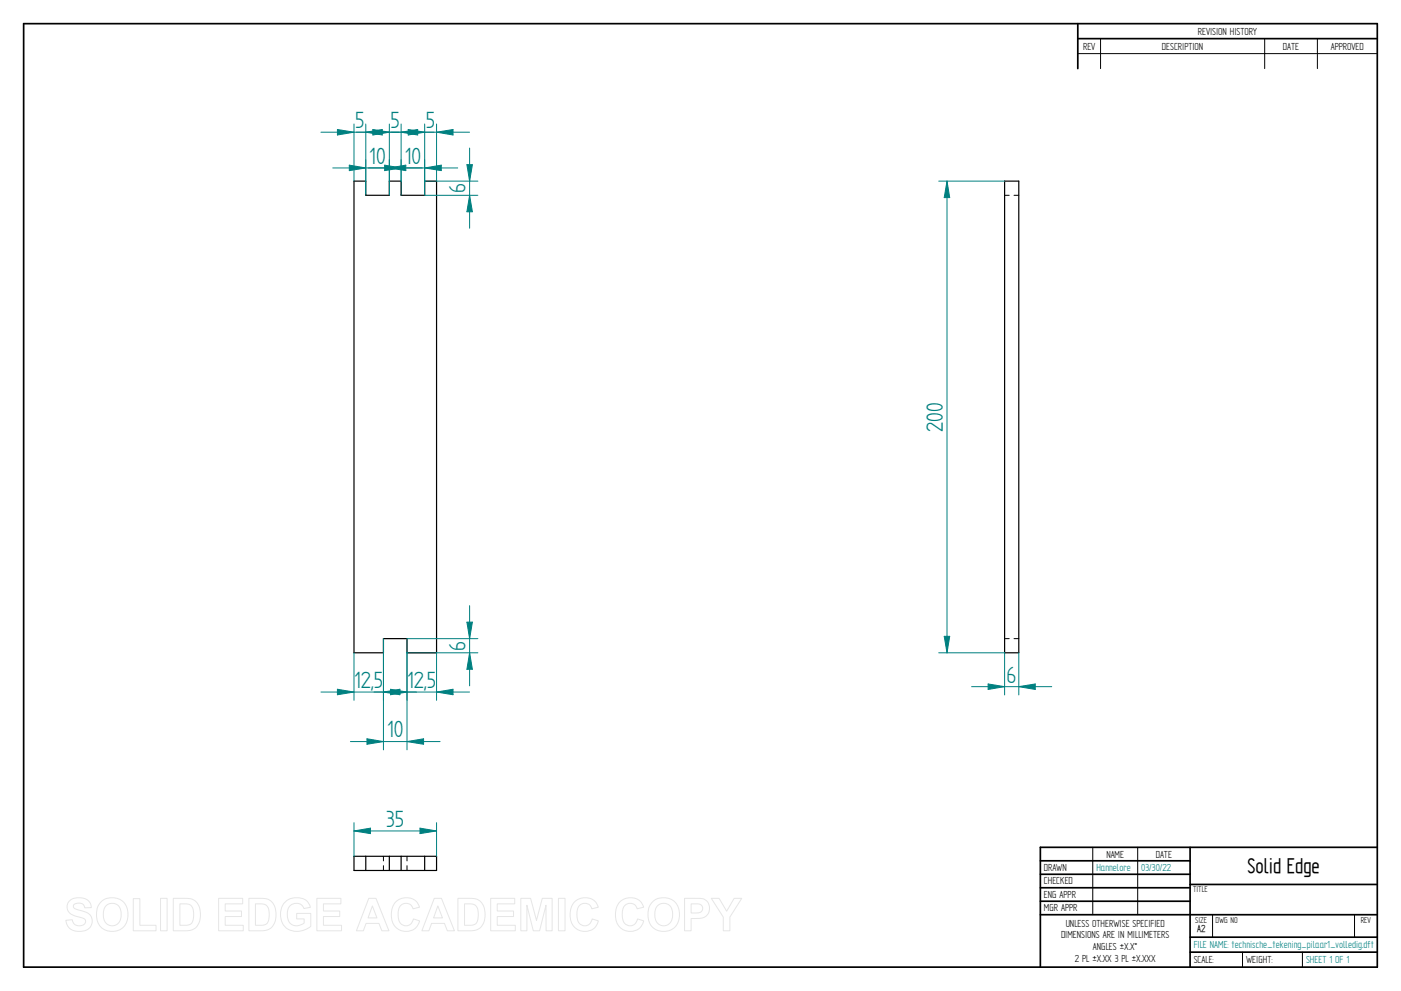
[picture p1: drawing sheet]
<svg xmlns="http://www.w3.org/2000/svg" width="594mm" height="420mm" viewBox="0 0 594 420" stroke-linecap="round" stroke-linejoin="round" font-family="sans-serif">
<g fill="none" stroke="#000" stroke-width=".72">
<path d="M10 10h574v400h-574zM457 10v19.1M457 16.4h127M504.6 359.2v50.8M584 359.2h-142.9v50.8M441.1 365h63.5M441.1 370.7h63.5M441.1 376.4h63.5M504.6 375h79.4M441.1 382.1h63.5M441.1 387.8h142.9M504.6 397.3h79.4"/>
<path d="M504.6 403.7h79.4"/>
</g>
<g fill="none" stroke="#000" stroke-width=".42">
<path d="M466.7 16.4v12.7M536.3 16.4v12.7M558.6 16.4v12.7M457 22.7h127M426 82.8h1.9M430 82.8h2M426 270.8h1.9M430 270.8h2M463.4 359.2v28.6M482.4 359.2v28.6M162.6 363.1v1.9M162.6 367v2.1"/>
<path d="M172.6 363.1v1.9M172.6 367v2.1M514.2 387.9v9.4M574.4 387.9v9.4M526.9 403.7v6.3M552.3 403.7v6.3"/>
</g>
<path d="M150.1 76.8h5v6h10v-6h5v6h10v-6h5v200h-12.5v-6h-10v6h-12.5zM426 76.8h6v200h-6zM150.1 363.1h35v6h-35zM155.1 363.1v6M165.1 363.1v6M170.1 363.1v6M180.1 363.1v6" fill="none" stroke="#000" stroke-width=".51"/>
<path d="M398.1 76.8h27.9M401.6 76.8l1.1 7h-2.3zM398.1 276.8h27.9" fill="none" stroke="#008080" stroke-width=".42"/>
<path d="M401.6 76.8l1.1 7h-2.3z" fill="#008080"/>
<path d="M400.4 269.8h2.3l-1.1 7z" fill="none" stroke="#008080" stroke-width=".42"/>
<path d="M400.4 269.8h2.3l-1.1 7z" fill="#008080"/>
<path d="M401.6 76.8v200M426 276.8v17.8M432 276.8v17.8M419 290l7 1.1-7 1.2z" fill="none" stroke="#008080" stroke-width=".42"/>
<path d="M419 290l7 1.1-7 1.2z" fill="#008080"/>
<path d="M432 291.1l7-1.1v2.3z" fill="none" stroke="#008080" stroke-width=".42"/>
<path d="M432 291.1l7-1.1v2.3z" fill="#008080"/>
<path d="M412 291.1h34M150.1 352.3l7-1.2v2.3zM150.1 348.8v14.3M185.1 348.8v14.3" fill="none" stroke="#008080" stroke-width=".42"/>
<path d="M150.1 352.3l7-1.2v2.3z" fill="#008080"/>
<path d="M178.1 351.1l7 1.2-7 1.1z" fill="none" stroke="#008080" stroke-width=".42"/>
<path d="M178.1 351.1l7 1.2-7 1.1z" fill="#008080"/>
<path d="M150.1 276.8v20.1M162.6 276.8v20.1M143.1 292.2l7 1.2-7 1.2zM150.1 352.3h35" fill="none" stroke="#008080" stroke-width=".42"/>
<path d="M143.1 292.2l7 1.2-7 1.2z" fill="#008080"/>
<path d="M162.6 293.4l7-1.2v2.4z" fill="none" stroke="#008080" stroke-width=".42"/>
<path d="M162.6 293.4l7-1.2v2.4z" fill="#008080"/>
<path d="M162.6 270.8v47.1M172.6 270.8v47.1M136.1 293.4h40.5M172.6 314.4l7-1.2v2.4z" fill="none" stroke="#008080" stroke-width=".42"/>
<path d="M172.6 314.4l7-1.2v2.4z" fill="#008080"/>
<path d="M155.6 313.2l7 1.2-7 1.2z" fill="none" stroke="#008080" stroke-width=".42"/>
<path d="M155.6 313.2l7 1.2-7 1.2z" fill="#008080"/>
<path d="M172.6 276.8v20.1M185.1 276.8v20.1M165.6 292.2l7 1.2-7 1.2zM148.6 314.4h38" fill="none" stroke="#008080" stroke-width=".42"/>
<path d="M165.6 292.2l7 1.2-7 1.2z" fill="#008080"/>
<path d="M185.1 293.4l7-1.2v2.4z" fill="none" stroke="#008080" stroke-width=".42"/>
<path d="M185.1 293.4l7-1.2v2.4z" fill="#008080"/>
<path d="M172.6 276.8h30M172.6 270.8h30M199.1 276.8l1.2 7h-2.3zM158.6 293.4h40.5" fill="none" stroke="#008080" stroke-width=".42"/>
<path d="M199.1 276.8l1.2 7h-2.3z" fill="#008080"/>
<path d="M198 263.8h2.3l-1.2 7z" fill="none" stroke="#008080" stroke-width=".42"/>
<path d="M198 263.8h2.3l-1.2 7z" fill="#008080"/>
<path d="M150.1 52.6v24.2M155.1 56l7-1.1v2.3zM155.1 52.6v24.2M199.1 256.8v34" fill="none" stroke="#008080" stroke-width=".42"/>
<path d="M155.1 56l7-1.1v2.3z" fill="#008080"/>
<path d="M143.1 54.9l7 1.1-7 1.2z" fill="none" stroke="#008080" stroke-width=".42"/>
<path d="M143.1 54.9l7 1.1-7 1.2z" fill="#008080"/>
<path d="M136.1 56h33M165.1 52.6v24.2M170.1 56l7-1.1v2.3zM170.1 52.6v24.2" fill="none" stroke="#008080" stroke-width=".42"/>
<path d="M170.1 56l7-1.1v2.3z" fill="#008080"/>
<path d="M158.1 54.9l7 1.1-7 1.2z" fill="none" stroke="#008080" stroke-width=".42"/>
<path d="M158.1 54.9l7 1.1-7 1.2z" fill="#008080"/>
<path d="M151.1 56h33M180.1 52.6v24.2M185.1 52.6v24.2M185.1 56l7-1.1v2.3z" fill="none" stroke="#008080" stroke-width=".42"/>
<path d="M185.1 56l7-1.1v2.3z" fill="#008080"/>
<path d="M173.1 54.9l7 1.1-7 1.2z" fill="none" stroke="#008080" stroke-width=".42"/>
<path d="M173.1 54.9l7 1.1-7 1.2z" fill="#008080"/>
<path d="M166.1 56h33M163.1 70l7 1.2-7 1.1zM170.1 67.7v15.1M180.1 67.7v15.1" fill="none" stroke="#008080" stroke-width=".42"/>
<path d="M163.1 70l7 1.2-7 1.1z" fill="#008080"/>
<path d="M180.1 71.2l7-1.2v2.3z" fill="none" stroke="#008080" stroke-width=".42"/>
<path d="M180.1 71.2l7-1.2v2.3z" fill="#008080"/>
<path d="M148.1 70l7 1.2-7 1.1zM155.1 67.7v15.1M156.1 71.2h38M165.1 67.7v15.1" fill="none" stroke="#008080" stroke-width=".42"/>
<path d="M148.1 70l7 1.2-7 1.1z" fill="#008080"/>
<path d="M165.1 71.2l7-1.2v2.3z" fill="none" stroke="#008080" stroke-width=".42"/>
<path d="M165.1 71.2l7-1.2v2.3z" fill="#008080"/>
<path d="M141.1 71.2h38M180.1 76.8h22.5M180.1 82.8h22.5M199.1 82.8l1.2 7h-2.3z" fill="none" stroke="#008080" stroke-width=".42"/>
<path d="M199.1 82.8l1.2 7h-2.3z" fill="#008080"/>
<path d="M198 69.8h2.3l-1.2 7z" fill="none" stroke="#008080" stroke-width=".42"/>
<path d="M198 69.8h2.3l-1.2 7z" fill="#008080"/>
<path d="M199.1 62.8v34" fill="none" stroke="#008080" stroke-width=".42"/>
<g fill="none" stroke="#e6e6e6" stroke-width=".42">
<path d="M29.6 381.8a6.5 6.5 0 0 1 8.5 .8l.6 2.2-2.8 .1a2.7 2.7 0 0 0-2.1-2 2.7 2.7 0 0 0-2.7 1.1 1.87 1.87 0 0 0 2.2 1.8l1.4 .4a4.4 4.4 0 0 1 4 6.2 6.4 6.4 0 0 1-9.1 1.3l-1.2-1.8-.5-1.7 2.7-.3a2.94 2.94 0 0 0 2.6 2.6 2.94 2.94 0 0 0 3.1-1.9 2.67 2.67 0 0 0-2.9-1.8 4.9 4.9 0 0 1-5-4.3l.4-1.6zM43.1 382.1a6.9 6.9 0 0 1 8.2-.5 6.9 6.9 0 0 1 2.8 7.7 6.7 6.7 0 0 1-8 5.5 6.7 6.7 0 0 1-5.1-8.3 6.4 6.4 0 0 1 2.1-4.4zM44.8 384.2a3.9 3.9 0 0 1 4.6-.8 3.9 3.9 0 0 1 2 4.3 3.8 3.8 0 0 1-1.9 4.3 3.8 3.8 0 0 1-4.6-.7 6.6 6.6 0 0 1-.1-7.1zM56.5 381h2.8v11.3h6.9v2.3h-9.7zM68.1 380.9h2.8v13.7h-2.8zM73.5 380.9h5a5.9 5.9 0 0 1 6.5 7 5.9 5.9 0 0 1-6.3 6.7h-5.2zM76.3 383.2h1.8a3.4 3.4 0 0 1 4 3.9v1.2a3.2 3.2 0 0 1-3.8 4h-2zM92.7 380.9h10.2v2.3h-7.4v3h6.9v2.4h-6.9v3.7h7.7v2.3h-10.5zM105.5 380.9h5.1a5.9 5.9 0 0 1 6.4 7 5.9 5.9 0 0 1-6.3 6.7h-5.2zM108.3 383.2h1.9a3.4 3.4 0 0 1 4 3.9v1.2a3.2 3.2 0 0 1-3.8 4h-2.1zM120.9 382.4a7.3 7.3 0 0 1 9.7 .1l1 2.2-2.7 .5a3.7 3.7 0 0 0-4.6-2 3.7 3.7 0 0 0-2.5 4.4 4.2 4.2 0 0 0 2.2 4.5 4.2 4.2 0 0 0 5-.8v-1.7h-3.2v-2.3h6v5.4a8.1 8.1 0 0 1-11.8-.8 8.3 8.3 0 0 1 .9-9.5zM134.4 380.9h10.2v2.3h-7.4v3h6.9v2.4h-6.9v3.7h7.6v2.3h-10.4z"/>
<path d="M156.4 380.9h3l5.5 13.7h-3l-1.2-3.1h-5.5l-1.1 3.1h-3zM157.9 384.1l1.9 5.1h-3.7zM167.7 382.5a6 6 0 0 1 10.2 2.1l-2.8 .7a3.2 3.2 0 0 0-3.9-2.2 3.2 3.2 0 0 0-2.4 3.8 4.6 4.6 0 0 0 2.5 5.5 3.2 3.2 0 0 0 4-2.8l2.6 .8a6.1 6.1 0 0 1-7.2 4.3 6.1 6.1 0 0 1-4.8-6.8 7.7 7.7 0 0 1 1.8-5.4zM184.1 380.9h3.1l5.5 13.7h-3l-1.2-3.1h-5.5l-1.1 3.1h-3zM185.7 384.1l1.9 5.1h-3.8zM194.2 380.9h5a5.9 5.9 0 0 1 6.5 7 5.9 5.9 0 0 1-6.3 6.7h-5.2zM197 383.2h1.8a3.4 3.4 0 0 1 4 3.9v1.2a3.2 3.2 0 0 1-3.8 4h-2zM208.1 380.9h10.2v2.3h-7.4v3h6.9v2.4h-6.9v3.7h7.6v2.3h-10.4zM220.8 380.9h4.2l2.5 9.3 2.4-9.3h4.2v13.7h-2.5l-.1-10.8-2.7 10.8h-2.7l-2.7-10.8v10.8h-2.6zM236.8 380.9h2.8v13.7h-2.8zM243.5 382.5a6 6 0 0 1 10.2 2.1l-2.8 .7a3.2 3.2 0 0 0-3.8-2.2 3.2 3.2 0 0 0-2.4 3.8 4.6 4.6 0 0 0 2.4 5.5 3.2 3.2 0 0 0 4-2.8l2.6 .8a6.1 6.1 0 0 1-7.2 4.3 6.1 6.1 0 0 1-4.7-6.8 7.7 7.7 0 0 1 1.7-5.4zM262.7 382.5a6 6 0 0 1 10.2 2.1l-2.7 .7a3.2 3.2 0 0 0-3.9-2.2 3.2 3.2 0 0 0-2.4 3.8 4.6 4.6 0 0 0 2.4 5.5 3.2 3.2 0 0 0 4-2.8l2.7 .8a6.1 6.1 0 0 1-7.2 4.3 6.1 6.1 0 0 1-4.8-6.8 7.7 7.7 0 0 1 1.7-5.4z"/>
<path d="M277 382.1a6.9 6.9 0 0 1 8.2-.5 6.9 6.9 0 0 1 2.8 7.7 6.7 6.7 0 0 1-8.1 5.5 6.7 6.7 0 0 1-5.1-8.3 6.4 6.4 0 0 1 2.2-4.4zM278.7 384.2a3.9 3.9 0 0 1 4.6-.8 3.9 3.9 0 0 1 1.9 4.3 3.8 3.8 0 0 1-1.8 4.3 3.8 3.8 0 0 1-4.7-.7 6.6 6.6 0 0 1 0-7.1zM290.3 380.9h5.2a4.4 4.4 0 0 1 5.4 4.3 4.4 4.4 0 0 1-5.4 4.2h-2.4v5.2h-2.8zM293.1 383.2h1.8a2.1 2.1 0 0 1 2.6 .6 2.1 2.1 0 0 1 0 2.6 3.4 3.4 0 0 1-2.9 .7h-1.5zM301.6 380.9h3.3l3.2 5.4 3.2-5.4h3.2l-5 7.9v5.8h-2.8v-5.8z"/>
</g>
<g font-size="11.3" fill="#008080">
<text x="150.6" y="54.3">5</text>
<text x="165.6" y="54.3">5</text>
<text x="180.6" y="54.3">5</text>
<text x="156.6" y="69.4">10</text>
<text x="171.6" y="69.4">10</text>
<text x="197.4" y="81.9" transform="rotate(-90 197.4 81.9)">6</text>
<text x="399.8" y="183" transform="rotate(-90 399.8 183)">200</text>
<text x="197.4" y="275.9" transform="rotate(-90 197.4 275.9)">6</text>
<text x="150.1" y="291.7">12,5</text>
<text x="172.6" y="291.7">12,5</text>
<text x="426.8" y="289.4">6</text>
<text x="164.1" y="312.7">10</text>
<text x="163.8" y="350.5">35</text>
</g>
<text font-size="10.1" x="529" y="370.2">Solid Edge</text>
<g font-size="4.9">
<text x="507.9" y="14.7">REVISION HISTORY</text>
<text x="459.3" y="21">REV</text>
<text x="492.7" y="21">DESCRIPTION</text>
<text x="544" y="21">DATE</text>
<text x="564.3" y="21">APPROVED</text>
<text x="469.1" y="363.6">NAME</text>
<text x="490.1" y="363.6">DATE</text>
<text x="442.7" y="369.3">DRAWN</text>
<text x="442.7" y="375">CHECKED</text>
<text x="442.7" y="380.7">ENG APPR</text>
<text x="442.7" y="386.4">MGR APPR</text>
<text x="451.9" y="392.9">UNLESS OTHERWISE SPECIFIED</text>
<text x="449.9" y="397.9">DIMENSIONS ARE IN MILLIMETERS</text>
<text x="455.7" y="407.8">2 PL ±X.XX 3 PL ±X.XXX</text>
<text x="463.5" y="402.9">ANGLES ±X.X°</text>
<text x="506.2" y="408.3">SCALE:</text>
<text x="528.4" y="408.3">WEIGHT:</text>
</g>
<g font-size="4.9" fill="#008080">
<text x="464.9" y="369.3">Hannelore</text>
<text x="483.9" y="369.3">03/30/22</text>
<text x="506.2" y="402">FILE NAME: technische_tekening_pilaar1_volledig.dft</text>
<text x="553.8" y="408.4">SHEET 1 OF 1</text>
</g>
<text font-size="4.8" x="507.7" y="395.3">A2</text>
<g font-size="4.1">
<text x="505.9" y="378.3">TITLE</text>
<text x="506.9" y="391.1">SIZE</text>
<text x="515.4" y="391.1">DWG NO</text>
<text x="577" y="391.1">REV</text>
</g>
</svg>
